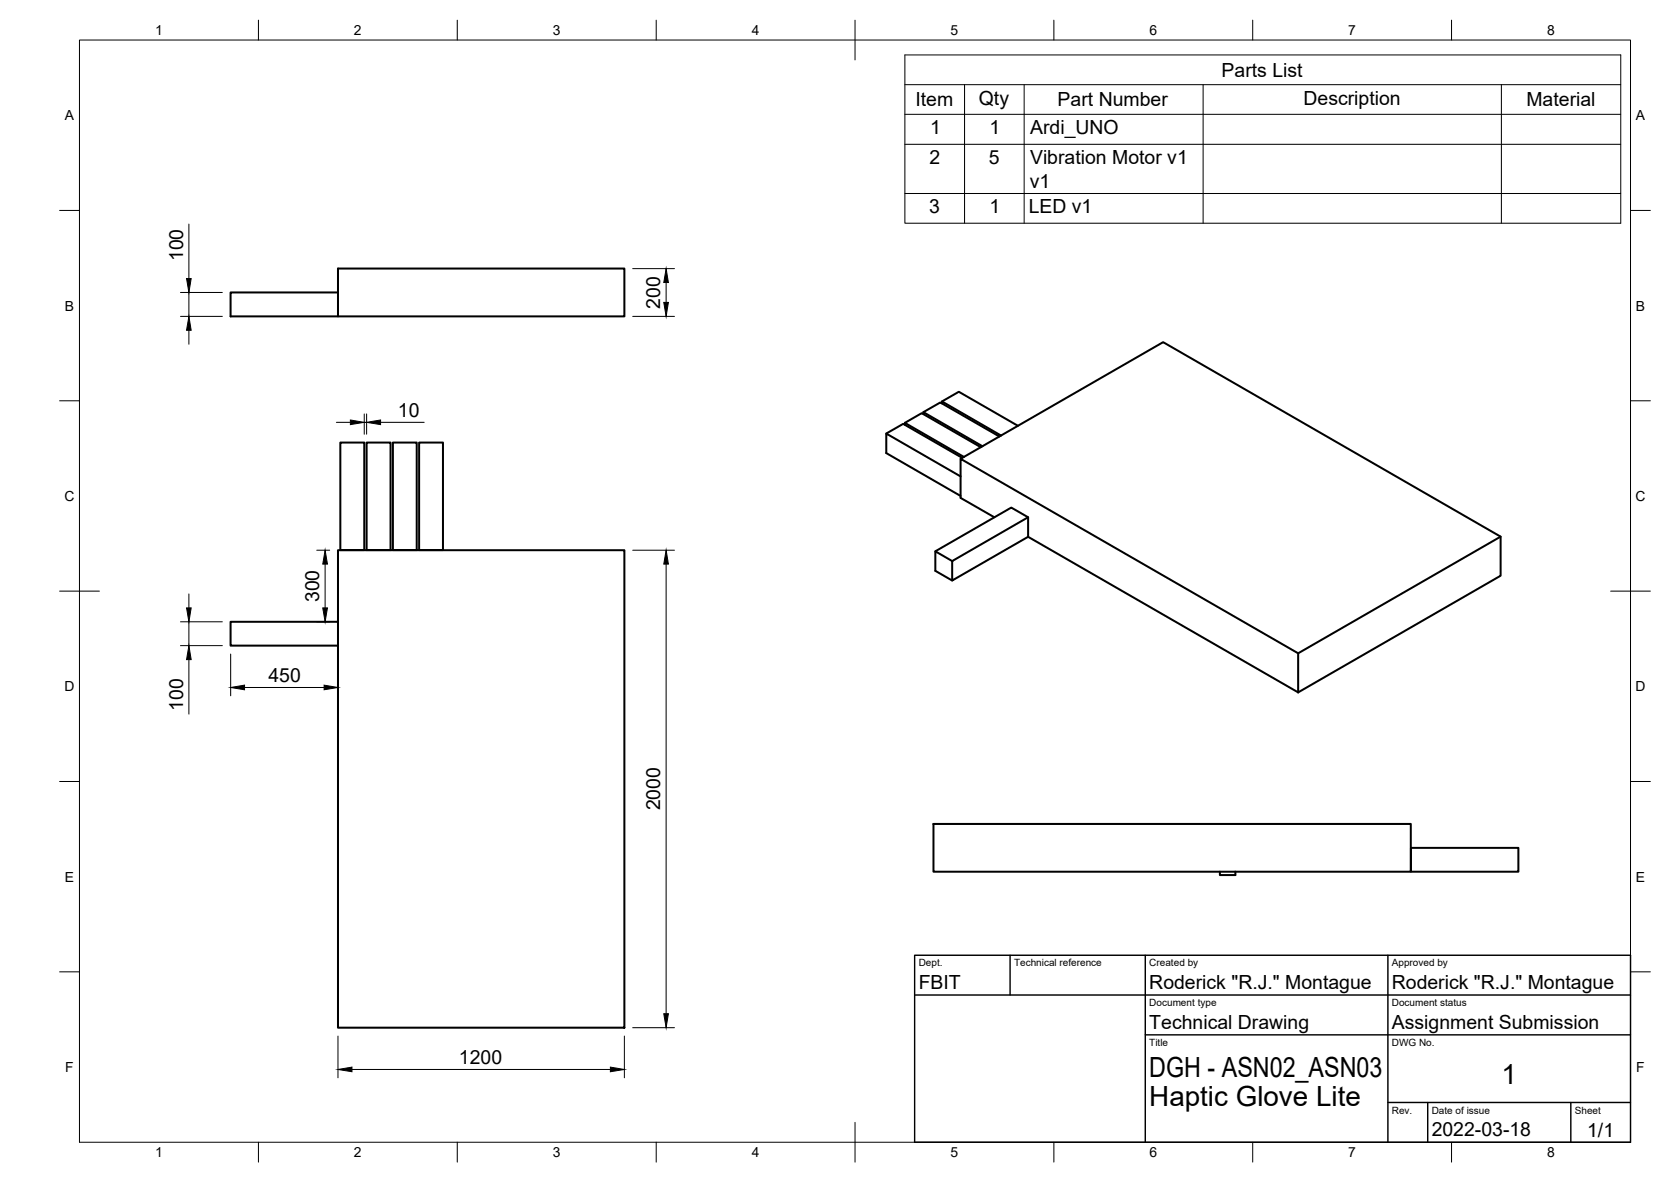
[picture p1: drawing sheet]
<svg xmlns="http://www.w3.org/2000/svg" width="420mm" height="297mm" viewBox="0 0 420 297" stroke-linecap="round" stroke-linejoin="round" font-family="sans-serif">
<!-- layer: Visible -->
<g fill="none" stroke="#000" stroke-width=".51">
<path d="M85 73.5h-27v6h99v-12h-72v12M85.6 111.2h6v27h-6zM92.2 111.2h6v27h-6zM98.8 111.2h6v27h-6zM105.4 111.2h6v27h-6zM222.8 109l4.3-2.5 14.9 8.6M227.5 106.8v-.5l14.9 8.5M227.5 106.3l4.3-2.5 14.8 8.6M232.2 104.1v-.5l14.8 8.5M232.2 103.6l4.2-2.5 14.9 8.6M236.9 101.4v-.5l14.8 8.6M236.9 100.9l4.2-2.4 14.8 8.5"/>
<path d="M241.5 115.3l51-29.3 84.8 48.9v9.8l-50.9 29.3M241.5 119.7l-18.7-10.7v4.9l18.7 10.7M85 138.3h72v120h-72zM250 130l-8.5-4.9v-9.8l84.9 48.9v9.8M258.5 130l-4.2-2.4-19.1 10.9M258.5 134.9l67.9 39.1M377.3 134.9l-50.9 29.3M85 156.3h-27v5.9h27M239.4 141l19.1-11v4.9l-19.1 11zM239.4 141l-4.2-2.5v5l4.2 2.4M234.7 207.1h120v12h-120zM306.7 219.1v.8h3.9v-.8"/>
<path d="M354.8 213.1h27v6h-27z"/>
</g>
<!-- layer: Border -->
<g fill="none" stroke="#000" stroke-width=".25">
<path d="M20 10.1h390v276.9h-390zM65 5.1v5M115 5.1v5M165 5.1v5M215 5.1v10M265 5.1v5M315 5.1v5M365 5.1v5M15 52.9h5M410 52.9h5M15 100.7h5M410 100.7h5"/>
<path d="M15 148.6h10M405 148.6h10M15 196.4h5M410 196.4h5M15 244.2h5M410 244.2h5M65 287v5M115 287v5M165 287v5M215 282.1v9.9M265 287v5M315 287v5"/>
<path d="M365 287v5"/>
</g>
<!-- layer: TitleBlock -->
<path d="M230 240.1h180v46.9h-180zM230 250h180M254 240.1v9.9M288 240.1v46.9M349 240.1v46.9M288 260.1h122M349 277.1h61M359 277.1v9.9M395 277.1v9.9" fill="none" stroke="#000" stroke-width=".36"/>
<!-- layer: Dimensions -->
<g fill="none" stroke="#000" stroke-width=".25">
<path d="M47.5 56.3v13.7M45.4 79.5h10.5M45.4 73.5h10.5M47.5 73.5v6M159.1 79.5h10.5M159.1 67.5h10.5M167.5 71v5M47.5 83v3.5M84.6 106.1h3.5M91.6 104v5.1M91.6 106.1h.6M92.2 104v5.1"/>
<path d="M95.7 106.1h11M79.7 138.3h3.2M159.1 138.3h10.5M45.4 156.3h10.5M47.5 149.3v3.5M47.5 156.3v5.9M79.7 156.3h3.2M81.7 141.8v11M167.5 141.8v112.9M45.4 162.2h10.5M47.5 165.8v13.7M58 164.4v10.5"/>
<path d="M61.5 172.8h20M85 164.4v10.5M159.1 258.3h10.5M85 260.4v10.5M88.5 268.8h65M157 260.4v10.5"/>
</g>
<g fill="#000" stroke="#000" stroke-width=".25">
<path d="M46.9 70h1.2l-.6 3.5zM167.5 67.5l.6 3.5h-1.2zM166.9 76h1.2l-.6 3.5zM47.5 79.5l.6 3.5h-1.2zM88.1 105.5l3.5 .6-3.5 .6zM92.2 106.1l3.5-.6v1.2zM46.9 152.8h1.2l-.6 3.5zM81.7 138.3l.6 3.5h-1.1zM81.2 152.8h1.1l-.6 3.5zM167.5 138.3l.6 3.5h-1.2zM47.5 162.2l.6 3.6h-1.2zM58 172.8l3.5-.6v1.1z"/>
<path d="M81.5 172.2l3.5 .6-3.5 .5zM166.9 254.7h1.2l-.6 3.6zM85 268.8l3.5-.6v1.1zM153.5 268.2l3.5 .6-3.5 .5z"/>
</g>
<!-- layer: BOM -->
<path d="M227.5 13.8h180v42.3h-180zM227.5 21.3h180M227.5 28.7h180M227.5 36.3h180M242.5 21.3v34.8M257.5 21.3v34.8M302.5 21.3v34.8M377.5 21.3v34.8M227.5 48.6h180" fill="none" stroke="#000" stroke-width=".25"/>
<g font-size="7">
<text x="289" y="270.6">DGH - ASN02_ASN03</text>
<text x="377.5" y="272.3">1</text>
<text x="289" y="278.1">Haptic Glove Lite</text>
</g>
<g font-size="4.9">
<text x="307.1" y="19.2">Parts List</text>
<text x="230.2" y="26.7">Item</text>
<text x="246.1" y="26.3">Qty</text>
<text x="265.9" y="26.7">Part Number</text>
<text x="327.8" y="26.3">Description</text>
<text x="383.8" y="26.7">Material</text>
<text x="233.8" y="33.6">1</text>
<text x="248.8" y="33.6">1</text>
<text x="259" y="33.8">Ardi_UNO</text>
<text x="233.7" y="41.2">2</text>
<text x="248.6" y="41.2">5</text>
<text x="259" y="41.3">Vibration Motor v1</text>
<text x="259" y="47.1">v1</text>
<text x="233.7" y="53.5">3</text>
<text x="248.8" y="53.5">1</text>
<text x="258.7" y="53.6">LED v1</text>
<text x="46" y="65.6" transform="rotate(-90 46 65.6)">100</text>
<text x="166" y="77.5" transform="rotate(-90 166 77.5)">200</text>
<text x="100.1" y="104.7">10</text>
<text x="80.3" y="151.3" transform="rotate(-90 80.3 151.3)">300</text>
<text x="67.5" y="171.3">450</text>
<text x="46" y="178.6" transform="rotate(-90 46 178.6)">100</text>
<text x="166" y="203.7" transform="rotate(-90 166 203.7)">2000</text>
<text x="231" y="248.5">FBIT</text>
<text x="289" y="248.5">Roderick &quot;R.J.&quot; Montague</text>
<text x="350" y="248.5">Roderick &quot;R.J.&quot; Montague</text>
<text x="289" y="258.6">Technical Drawing</text>
<text x="350" y="258.6">Assignment Submission</text>
<text x="115.4" y="267.3">1200</text>
<text x="360" y="285.5">2022-03-18</text>
<text x="399.1" y="285.7">1/1</text>
</g>
<g font-size="3.5">
<text x="39" y="8.8">1</text>
<text x="89" y="8.8">2</text>
<text x="139" y="8.8">3</text>
<text x="189" y="8.8">4</text>
<text x="239" y="8.8">5</text>
<text x="289" y="8.8">6</text>
<text x="339" y="8.8">7</text>
<text x="389" y="8.8">8</text>
<text x="16.3" y="30.2">A</text>
<text x="411.3" y="30.2">A</text>
<text x="16.3" y="78">B</text>
<text x="411.3" y="78">B</text>
<text x="16.2" y="125.9">C</text>
<text x="411.2" y="125.9">C</text>
<text x="16.2" y="173.7">D</text>
<text x="411.2" y="173.7">D</text>
<text x="16.3" y="221.6">E</text>
<text x="411.3" y="221.6">E</text>
<text x="16.4" y="269.4">F</text>
<text x="411.4" y="269.4">F</text>
<text x="39" y="290.8">1</text>
<text x="89" y="290.8">2</text>
<text x="139" y="290.8">3</text>
<text x="189" y="290.8">4</text>
<text x="239" y="290.8">5</text>
<text x="289" y="290.8">6</text>
<text x="339" y="290.8">7</text>
<text x="389" y="290.8">8</text>
</g>
<g font-size="2.5">
<text x="231" y="242.9">Dept.</text>
<text x="255" y="242.9">Technical reference</text>
<text x="289" y="242.9">Created by</text>
<text x="350" y="242.9">Approved by</text>
<text x="289" y="252.8">Document type</text>
<text x="350" y="252.8">Document status</text>
<text x="289" y="262.9">Title</text>
<text x="350" y="262.9">DWG No.</text>
<text x="350" y="279.9">Rev.</text>
<text x="360" y="279.9">Date of issue</text>
<text x="396" y="279.9">Sheet</text>
</g>
</svg>
